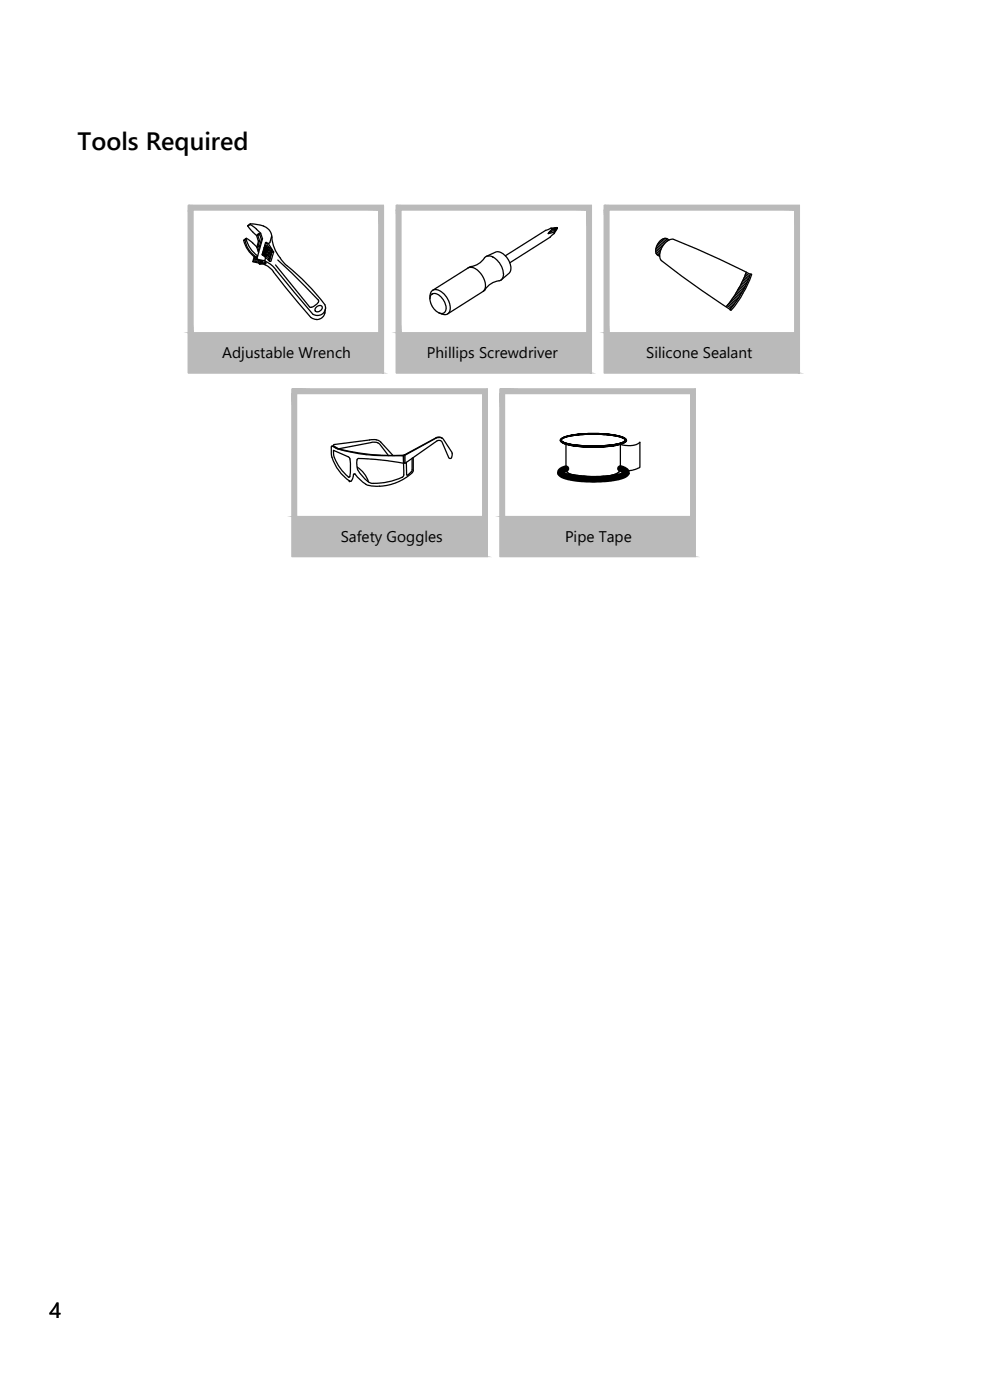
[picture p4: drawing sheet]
<svg xmlns="http://www.w3.org/2000/svg" width="148mm" height="210mm" viewBox="0 0 148 210" stroke-linecap="round" stroke-linejoin="round" font-family="sans-serif">
<!-- layer: 0 -->
<g fill="#bababa" stroke="#bababa" stroke-width=".15">
<path d="M28.2 30.8l29.2 .7v-.7zM28.2 30.8l29.2 .7h-29.2z"/>
<path d="M56.8 31.5l.6 18.4v-18.4zM56.8 31.5l.6 18.4h-.6z"/>
<path d="M28.2 31.5l.7 18.4v-18.4zM28.2 31.5l.7 18.4h-.7z"/>
<path d="M28.2 49.9l29.2 6v-6zM28.2 49.9l29.2 6h-29.2z"/>
<path d="M59.4 30.8l29.2 .7v-.7zM59.4 30.8l29.2 .7h-29.2z"/>
<path d="M87.9 31.5l.7 18.4v-18.4zM87.9 31.5l.7 18.4h-.7z"/>
<path d="M59.4 31.5l.6 18.4v-18.4zM59.4 31.5l.6 18.4h-.6z"/>
<path d="M59.4 49.9l29.2 6v-6zM59.4 49.9l29.2 6h-29.2z"/>
<path d="M90.5 30.8l29.3 .7v-.7zM90.5 30.8l29.3 .7h-29.3z"/>
<path d="M119.1 31.5l.7 18.4v-18.4zM119.1 31.5l.7 18.4h-.7z"/>
<path d="M90.5 31.5l.7 18.4v-18.4zM90.5 31.5l.7 18.4h-.7z"/>
<path d="M90.5 49.9l29.3 6v-6zM90.5 49.9l29.3 6h-29.3z"/>
<path d="M43.8 58.3l29.2 .7v-.7zM43.8 58.3l29.2 .7h-29.2z"/>
<path d="M72.3 59l.7 18.4v-18.4zM72.3 59l.7 18.4h-.7z"/>
<path d="M43.8 59l.6 18.4v-18.4zM43.8 59l.6 18.4h-.6z"/>
<path d="M43.8 77.4l29.2 6.1v-6.1zM43.8 77.4l29.2 6.1h-29.2z"/>
<path d="M74.9 58.3l29.3 .7v-.7zM74.9 58.3l29.3 .7h-29.3z"/>
<path d="M103.5 59l.7 18.4v-18.4zM103.5 59l.7 18.4h-.7z"/>
<path d="M74.9 59l.7 18.4v-18.4zM74.9 59l.7 18.4h-.7z"/>
<path d="M74.9 77.4l29.3 6.1v-6.1zM74.9 77.4l29.3 6.1h-29.3z"/>
</g>
<path d="M28.2 30.8h29.2v25.1h-29.2zM28.9 31.5h27.9v18.4h-27.9zM59.4 30.8h29.2v25.1h-29.2zM60 31.5h27.9v18.4h-27.9zM90.5 30.8h29.3v25.1h-29.3zM91.2 31.5h27.9v18.4h-27.9zM43.8 58.3h29.2v25.2h-29.2zM44.4 59h27.9v18.4h-27.9zM74.9 58.3h29.3v25.2h-29.3zM75.6 59h27.9v18.4h-27.9z" fill="none" stroke="#bababa" stroke-width=".19"/>
<g fill="none" stroke="#000" stroke-width=".19">
<path d="M36.5 36a4.4 4.4 0 0 0 1.7 2.6M36.7 36a3.7 3.7 0 0 0 1.7 2.5M36.9 35.8a5 5 0 0 0 1.7 2.6l-.2 .1-.1 .5 .8 .1M36.9 35.8l-.4 .3 .4-.4v.1M36.9 35.7l1 .7M37.1 33.9l1.4 1.4 .2 .9 .2-.1-.3 .9M37.5 33.7l.7 .5 .9 .8 .2 .8-.8 3.1 1.4 .3M37.5 33.6l-.4 .3 .2-.2a3 3 0 0 1 3.1 1l.2 .3 .1 .6M37.8 36.4l.7 .6 .2 .9M37.9 39.2l.9 .2M38.2 38.6l-.1-.1-.2 .7 .1-.1M38.2 38.6l-.2 .5 .8 .2"/>
<path d="M38.2 38.6l.2 .1M38.4 38.6h-.1M38.5 38.9h-.2M38.6 35.2l-.1 .1M38.7 39l.1 .1M38.7 36.2l-.2 .9M38.7 39.1l.1 .3M38.8 39.4v.1M38.8 39.5l.1 .1M38.8 39.4h.1M38.8 39.5h.1M38.9 35.1l-.1-.1-.3 .2"/>
<path d="M38.9 36.8l-.4 .3M38.9 35.2h-.4l.4 .9M38.9 39.1l.1 .1M39 39.1l.3 .3-.3 .2M39.1 35l-.2 .1 .3 .8-.5 1.7M39.1 39.2h.2M39.1 39.5l.2 .1M39.1 39.1l.2 .1M39.1 39.1a.22 .22 0 0 1 .2 .2 .22 .22 0 0 1-.2 .2M39.1 39.3l-.2 .2M39.3 38.1l.4 .4M39.3 38.2h.2l.1 .2"/>
<path d="M39.3 38.1a.13 .13 0 0 1 .2-.1 .13 .13 0 0 1 .1 .2M39.3 39.3v-.1v.2M39.3 35.8l-.1 .1M39.3 39.6l.5 .1a2.79 2.79 0 0 1 1.2 1.1 69.1 69.1 0 0 0 5.9 7 1.25 1.25 0 0 0 1.8-.9M39.3 39.2v.2l-.2 .1M39.4 37.9h.2l.1 .3M39.4 38.1l.2 .1v.2M39.4 38.1h-.1M39.5 37.5l.1-.1 .2 .1M39.5 37.6h.2l.1 .2M39.6 37.5l-.1 .1M39.6 37.4l.2 .2v.2l.3-.1 .3 .3"/>
<path d="M39.6 37.4l-.1 .1M39.6 38.2a.57 .57 0 0 1 .6 .1 .57 .57 0 0 1 .2 .6M39.6 37.2l.3 .3M39.6 37.2h-.1M39.7 38.3a.57 .57 0 0 1 .6 .2 .57 .57 0 0 1 0 .6M39.7 37.8a.14 .14 0 0 0-.2-.1 .14 .14 0 0 0-.1 .1l.3 .1v.2M39.7 38.5l.1 .2-.1 .4h-.2M39.7 37.8a.6 .6 0 0 1 .9 .5M39.7 38.5a.4 .4 0 0 1 .5 .5M39.7 36.9l.2 .1 .1 .2M39.7 36.9h.1M39.8 36.8l.2 .1v.2"/>
<path d="M39.8 39.3l-.3 .2M39.8 37.5a.58 .58 0 0 1 .9 .5M39.8 36.8h-.1M39.8 37.6a.56 .56 0 0 1 .6 .1 .56 .56 0 0 1 .2 .6M39.8 39.4l-.2 .2M39.9 39.2l.6 .4 .6 .6 5.8 7M39.9 37.2l-.1-.2-.2 .1 .3 .1v.2M39.9 36.3l.1 .2M39.9 37.3l.3-.2-.3 .3M39.9 37.4h.4l.2 .2M39.9 38.1l.3 .1 .1 .1M39.9 37.9a.54 .54 0 0 1 .5 .8"/>
<path d="M39.9 37.9h-.2M40 38.1l-.3 .1M40.1 36.4l.1 .1M40.2 37.2a.53 .53 0 0 1 .5 .8M40.2 37.1a.58 .58 0 0 1 .5 .7M40.3 37.1l-.5-.7-.5 1.7M40.6 38.3l-.1 .2M40.7 38l-.1 .2M40.7 35.4l-.3 .9-.2 .2 .8 1.3M40.7 35.6a6.7 6.7 0 0 0 3 4.8 34.1 34.1 0 0 1 5 5.3M40.7 37.8h.3l-.4 1.4h-.2l-.7-.7M41.3 39.7l5.1 6.3 .2 .1"/>
<path d="M41.6 39l2.1 1.9 4 4.1v.3l-.2 .2-.8 .6M70.5 40l-5.7 3.5M70.5 40a3.7 3.7 0 0 0 2.3-1.5 1.56 1.56 0 0 1 1.9 .8 2.9 2.9 0 0 1 .7 1.7M72.8 38.5l1.5-.7a1.99 1.99 0 0 1 1.8 1.1 1.73 1.73 0 0 1 .2 2.1l-1.3 1M73.8 38.5h.1M82.5 34.2l-.8 .3-6 3.8M83 34.8l-.9 .2M83 35l-.6 .6-6 3.8M83.5 34.2a1.56 1.56 0 0 0-1.4 .8l1.4-.8-.5 .6v.2l.5-.8-.1-.1-.9 .1 .2 .1M98.2 37.7l.6 .4M98.2 37.4l.7 .4M98.3 38l.5 .3"/>
<path d="M98.3 37.2l.7 .4M98.3 37l.7 .4M98.4 36.8l.7 .4M98.5 36.6l.7 .4M98.6 36.4l.7 .4M98.8 36.3l.6 .4M98.9 36.1l.7 .4M99.1 36l.6 .3M99.3 35.8l.6 .4M99.6 35.7l.5 .4M100.2 36l-.3-.2a1.14 1.14 0 0 0-1.3 .7 1.27 1.27 0 0 0-.1 1.8l.3 .1M46.7 46.1h-.1"/>
<path d="M46.9 47.1l.7 .2M47.3 46.1a.49 .49 0 0 1 .5-.3 .49 .49 0 0 1 .5 .4 .62 .62 0 0 1-.5 .5 .62 .62 0 0 1-.6-.2zM48.7 47v-.7a1.18 1.18 0 0 1-1.2 1M48.7 45.7l.1 .4M48.8 46.1v.2M64.4 44.8v-.5a.91 .91 0 0 1 .6-.9 .91 .91 0 0 1 1 .3 2.74 2.74 0 0 1 1.3 3.2l-.5 .3-1.1-.3M64.6 44.2a1.1 1.1 0 0 1 1.6 .4 1.81 1.81 0 0 1 .5 2.2 .9 .9 0 0 1-1.4-.2 2.05 2.05 0 0 1-.7-2.4zM70.1 40.2a1.59 1.59 0 0 1 1.9 .8 2.37 2.37 0 0 1 .6 2.4l-.3 .3M75.3 41.7l-.3 .3a3.4 3.4 0 0 0-2.5 1.6l-5.4 3.5M75.4 41l-.1 .6M108.9 45.8l.6 .4M109.1 45.7l.6 .3"/>
<path d="M109.2 45.5l.6 .4M109.3 45.3l.6 .4M109.5 45.2l.6 .3M109.6 45l.6 .4M109.7 44.8l.6 .4M109.8 44.6l.6 .4M109.9 44.5l.7 .3M110.1 44.3l.6 .3M110.2 44.1l.6 .3M110.3 43.9l.6 .4M110.4 43.7l.6 .4M110.5 43.5l.6 .4"/>
<path d="M110.6 43.3l.6 .4M110.7 43.2l.6 .3M110.8 43l.6 .3M110.9 42.8l.6 .4M111 42.6l.6 .4M111.1 43.9l-.8 1.3-.9 1.2v.1a7.1 7.1 0 0 0 1.9-2.5M111.1 43.9l.8-1.4 .5-1.4h.2a8.3 8.3 0 0 1-1.3 2.9M111.1 42.4l.6 .3M111.2 42.2l.6 .4M111.3 42l.6 .4M111.4 41.8l.6 .4M111.5 41.6l.6 .4"/>
<path d="M111.5 41.4l.7 .4M111.6 41.2l.6 .4M111.7 41l.6 .4M111.8 40.8a18.7 18.7 0 0 1-3 5.2M112.4 41.1a114.7 114.7 0 0 0-11.6-5.3 2.41 2.41 0 0 0-1.8 3.2 122.5 122.5 0 0 0 10.4 7.4M49.7 66.9a17.3 17.3 0 0 0 5.8 1.2l3.3 .2h1.7M50.1 68.6l-.1-1.1 2.2 1 .2 .3M50.1 68.6l.9 1.6 1.2 1.3M52.4 72.2a1.09 1.09 0 0 0 .6-1.1h.2l.6 .7 1 .8M52.4 68.8a5.3 5.3 0 0 1-.1 2.8l-.1-.1M53.5 70l1.1 1 .6 1.2M53.6 70.4l.5 .8 1 1"/>
<path d="M54.8 72.6l.8 .3h1.3M54.9 68.2l-.7-.1a11.5 11.5 0 0 1-4.4-1.2l-.1 .1a4.2 4.2 0 0 0 .9 3.3 6.8 6.8 0 0 0 1.8 1.8M55.6 66.3l1 .1M56.4 65.9h-.8l-5.6 .7v.2l.8 .5 4.8-.9M56.4 65.9l.6 .3 1.9 2.1M56.6 66.4l.3 .2 1.3 1.7M60.3 71.6a7.9 7.9 0 0 1-4.9 .8l-.3-.2M60.4 68.3l.1 1.2v-.1M60.5 69.5v1.7l-.3 .4M60.5 69.5a32.2 32.2 0 0 0-6.9-.7l-.2 .5 .2 1.1M61.7 68.7v1.9l-.7 .7-.1-.1v-1.9M61.8 70.8a7.8 7.8 0 0 1-4.9 2.1"/>
<path d="M61.9 68.6v2l-.1 .2M65.2 65.7l-4.7 2.6h.2v1.2M65.2 65.7a.88 .88 0 0 1 1 0l-.6-.1-.3 .1-4.6 2.6M66.2 65.7l.2 .1 1.3 2a.76 .76 0 0 1-.3 .9l-.2-.1-1-2.3a.53 .53 0 0 0-.8-.2l-4.7 3.4-.2-.1v-1.1h-.1h-3.1l-2.5-.1M84.1 65.8a.36 .36 0 0 0-.1 .4 .36 .36 0 0 0 .3 .2 17 17 0 0 0 7.9 .4 2.15 2.15 0 0 0 1.7-.7v-.1a1.31 1.31 0 0 1-1.3 .7l-2.5 .3h-3.1a4.6 4.6 0 0 1-3-.9h-.1a.84 .84 0 0 1 .9-.7l1.1-.2 1.8-.2 3.5 .1a4.1 4.1 0 0 1 2.6 .8l.1 .1a1.37 1.37 0 0 0-1.3-.7l-1.4-.2-1.5-.1-3.1 .1a5.8 5.8 0 0 0-2.5 .7zM84.2 65.8a.31 .31 0 0 0-.1 .3 .31 .31 0 0 0 .4 .2l1.2 .3 1.7 .2 2.4 .1 1.5-.2a3.5 3.5 0 0 0 2.3-.7 1.58 1.58 0 0 1-1.4 .6l-2.4 .3-3.4-.2a3.6 3.6 0 0 1-2.3-.7 2.13 2.13 0 0 1 1.7-.7l2.6-.2 3.1 .1a2.93 2.93 0 0 1 2.1 .8 2.13 2.13 0 0 0-1.7-.7l-1.8-.2h-2.4l-2.2 .3zM84.8 70.3l-.1 .1a.52 .52 0 0 0-.6 .5 5.7 5.7 0 0 0 3.3 .7l1.9 .1 2.4-.2a2.8 2.8 0 0 0 1.9-.7 .68 .68 0 0 0-.7-.5M84.8 66.7v-.1v3.6a1.02 1.02 0 0 0 1.2 1l.3 .1a12.3 12.3 0 0 0 6.2-.4l.3-.3 .1-.4M92.9 70.2a.85 .85 0 0 1 .9 .7 3.2 3.2 0 0 1-2.1 .8l-2.5 .2-2.4-.1a4.9 4.9 0 0 1-2.8-.8 .5 .5 0 0 1 .5-.6l.3-.1M92.9 66.7v3.5a1.26 1.26 0 0 1-1.3 1.1 15.4 15.4 0 0 1-6.4-.3l-.3-.3-.1-.5M93.1 66.7l.6 .1a2.74 2.74 0 0 0 2.2-.5v3.8l-.4 .2a2.95 2.95 0 0 1-2.4 0"/>
<circle cx="39.7" cy="39.5" r=".15"/>
</g>
<g fill="#000" stroke="#000" stroke-width=".15">
<circle cx="38.2" cy="38.6" r=".08"/>
<circle cx="38.3" cy="38.9" r=".08"/>
<circle cx="38.5" cy="38.8" r=".08"/>
<circle cx="39.1" cy="39.1" r=".08"/>
<circle cx="39.1" cy="39.5" r=".08"/>
<circle cx="39.8" cy="37.8" r=".08"/>
<circle cx="52.4" cy="72.1" r=".08"/>
</g>
<path d="M92.9 70.2a.85 .85 0 0 1 .9 .7 3.2 3.2 0 0 1-2.1 .8l-2.5 .2-2.4-.1a4.9 4.9 0 0 1-2.8-.8 .5 .5 0 0 1 .5-.6l.3-.1" fill="none" stroke="#000" stroke-width=".99"/>
<text font-size="3.8" x="11.6" y="22.6">Tools Required</text>
<text font-size="3.3" x="7.4" y="197.6">4</text>
<g font-size="2.3">
<text x="33.3" y="53.7">Adjustable Wrench</text>
<text x="64" y="53.7">Phillips Screwdriver</text>
<text x="96.8" y="53.7">Silicone Sealant</text>
<text x="51.1" y="81.3">Safety Goggles</text>
<text x="84.6" y="81.2">Pipe Tape</text>
</g>
</svg>
